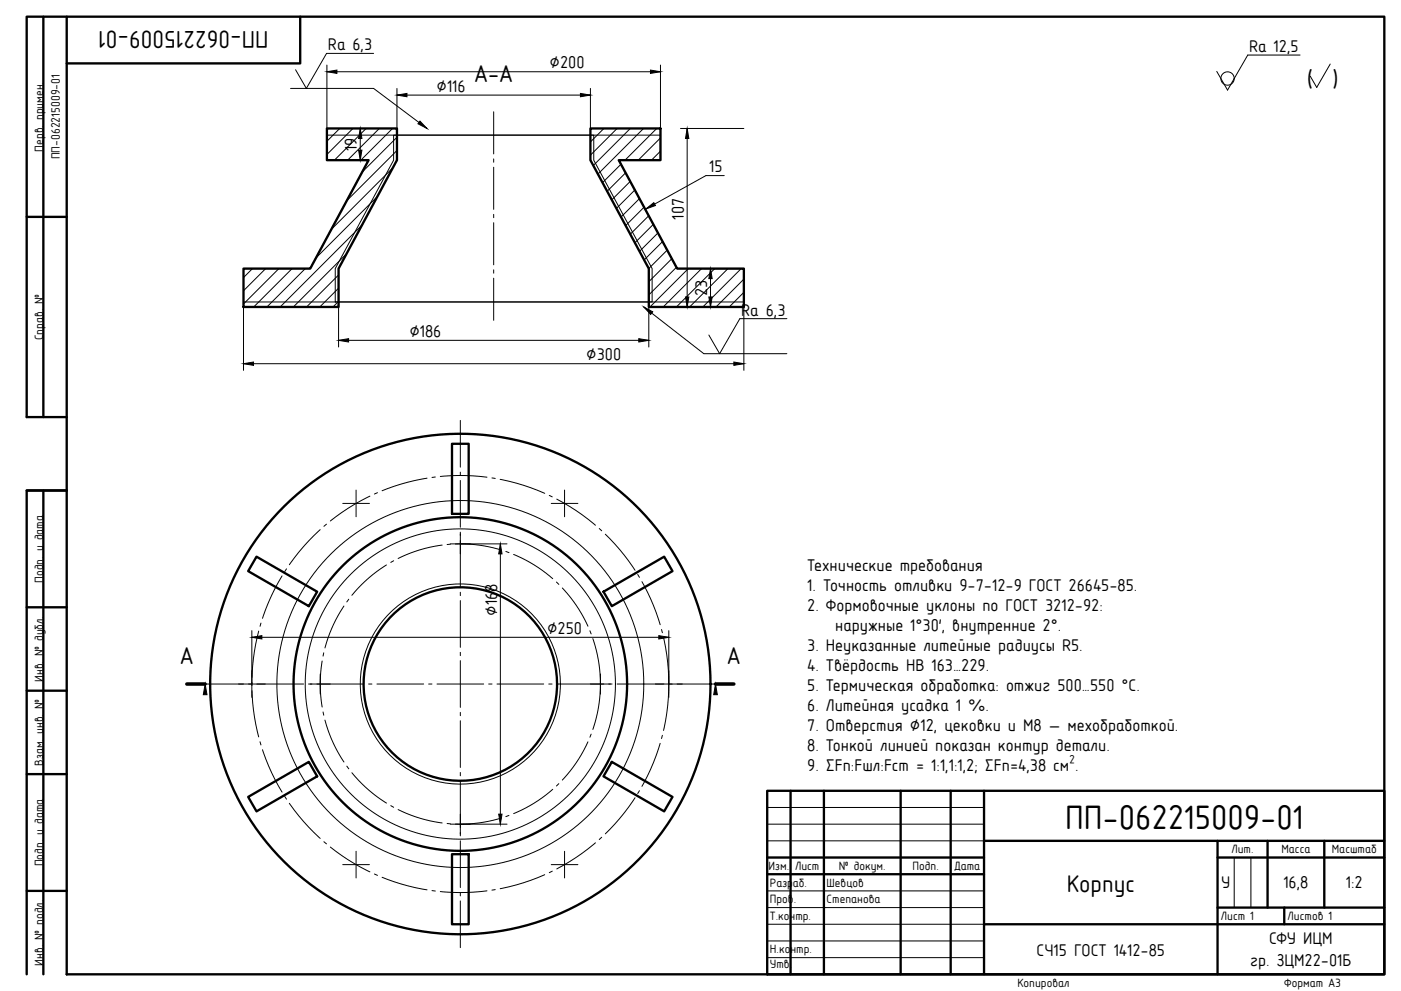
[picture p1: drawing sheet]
<svg xmlns="http://www.w3.org/2000/svg" width="420mm" height="297mm" viewBox="0 0 420 297" stroke-linecap="round" stroke-linejoin="round" font-family="sans-serif">
<g fill="#000" stroke="#000" stroke-width=".3">
<path d="M98 21.5l3-.5v1zM108 38.5l.5 3h-1zM119 28.5l3-.5v1zM125.9 36.3l2.1 2.2-2.7-1.4zM174 28l3 .5-3 .5zM195 21l3 .5-3 .5zM206 38.5l.5 3h-1zM107.5 45h1l-.5 3zM193.6 62.6l2.4-1.9 .5 .9zM193 92l2.7 1.4-.6 .8zM205.5 89h1l-.5 3zM212.5 89h1l-.5 3z"/>
<path d="M213 80.5l.5 3h-1zM73 109l3-.5v1zM101.5 102l3-.5v1zM191.5 101.5l3 .5-3 .5zM220 108.5l3 .5-3 .5zM150 163l.5 3h-1zM75.5 191l3-.5v1zM197.5 190.5l3 .5-3 .5zM61.5 205l.6 3.2h-1.2zM214.5 205l.6 3.2h-1.2zM149.5 244h1l-.5 3z"/>
</g>
<g fill="none" stroke="#000" stroke-width=".7">
<path d="M13 5v120M20 5h395v287h-395zM20 5h-12v120h12M90 5v14h-70M98 38.5h21v9.5l-17.5 32.5v11.5h-28.5v-11.5h20l17.5-32.5h-12.5zM177 38.5h21v9.5h-12.5l17.5 32.5h20v11.5h-28.5v-11.5l-17.5-32.5zM8 65h12M135.5 133h5v21h-5zM8 147h12h-12v145M13 147v145M76.9 166.8l18.2 10.5-2.5 4.4-18.2-10.5zM180.9 177.3l18.2-10.5 2.5 4.4-18.2 10.5z"/>
<path d="M8 182h12M8 207h12M8 232h12M74.4 238.8l18.2-10.5 2.5 4.4-18.2 10.5zM183.4 228.3l18.2 10.5-2.5 4.4-18.2-10.5zM230 237h185v55h-185zM237 237v55M247 237v55M270 237v55M285 237v55M295 237v55M135.5 256h5v21h-5z"/>
<path d="M230 257h65M295 252h120M365 257h50M365 252v40M380 252v20M397 252v20M8 267h12M230 262h65M295 277h120M365 272h50M385 272v5"/>
<circle cx="138" cy="205" r="29"/>
<circle cx="138" cy="205" r="50"/>
<circle cx="138" cy="205" r="75"/>
</g>
<g fill="none" stroke="#000" stroke-width=".3">
<path d="M98 19.5v19h12M112 16h-14.1l-6.1 10.5-3.2-5.6M198 19.5v19M389.7 16.5h-15.6l-6.1 10.5-3.2-5.6M398.8 19.2l-4.1 7-1.9-3.4M87.1 26.5h24.9l16 12M98 21.5h100M101.8 38.5l-3.8 3.8M105.8 38.5l-7.8 7.8M108 38.5v9.5M109.8 38.5l-9.5 9.5M113.7 38.5l-9.5 9.5"/>
<path d="M117.7 38.5l-9.5 9.5M119 26.5v12M119 28.5h58M148 33.5v12.6M177 26.5v12M181 38.5l-4 4M185 38.5l-8 8M189 38.5l-11.1 11.1M192.9 38.5l-13.7 13.7M196.9 38.5l-9.5 9.5M204 38.5h19M206 38.5v53.5"/>
<path d="M98 40.5h100v7.5h-12.5l17.5 32.5h20v10h-150v-10h20l17.5-32.5h-12.5zM98 48h12M113.1 58.9l-18.4 18.4M117.8 50.3l-18.5 18.4M118 40.5h60v7.5l17.5 32.5v10h-95v-10l17.5-32.5zM119 45.1l-15 15M119 41.1l-10.4 10.5M148 47.6v1M148 50.1v12.7M186.2 49.2l-5.6 5.5M187.5 51.8l-5.5 5.5M188.9 54.4l-5.5 5.5"/>
<path d="M190.3 56.9l-5.5 5.6M191.7 59.5l-5.5 5.5M198 45.3l-2.7 2.7M198 41.3l-6.7 6.7M217.1 52.6h-5.5l-18 10M103.9 76l-16 16M108.5 67.5l-24.5 24.5M148 64.2v1.1M148 66.7v12.7M193.1 62.1l-5.5 5.5M194.5 64.7l-5.6 5.5M195.9 67.2l-5.6 5.6"/>
<path d="M197.2 69.8l-5.5 5.5M198.6 72.4l-5.5 5.5M200 75l-5.5 5.5M201.4 77.5l-6.9 6.9M73 92v19M75.7 80.5l-2.7 2.7M79.6 80.5l-6.6 6.6M83.6 80.5l-10.6 10.6M87.6 80.5l-11.5 11.5M91.5 80.5l-11.5 11.5M101.5 90.3l-1.7 1.7M101.5 86.4l-5.6 5.6"/>
<path d="M101.5 82.4l-9.6 9.6M101.5 92v12M148 80.9v1M148 83.4v12.6M193 92l18 14h24.9M194.5 92v12M202.8 80.1l-8.3 8.3M204 92h19v19M206.4 80.5l-11.5 11.5M210.3 80.5l-11.5 11.5M211 80.5h12M213 80.5v11.5"/>
<path d="M214.3 80.5l-11.5 11.5M218.2 80.5l-11.5 11.5M222.2 80.5l-11.5 11.5M223 91.6l-.4 .4M223 87.6l-4.4 4.4M223 83.7l-8.3 8.3M235.9 95.5h-14.1l-6.1 10.5-3.2-5.6M73 109h150M101.5 102h93M138 126v14M96 158.7a61.6 61.6 0 0 0-9.3 10.5M97.9 157.1l-.8 .6"/>
<path d="M102.8 150.9h8M106.7 146.9v8M110.9 148.7l-6.6 3.7-5.3 3.7M113.2 147.7l-1 .4M128 143.3l-7.8 1.8-5.7 2M130.5 143l-1 .1M132 142.8l7.6-.3 6.4 .5M138 141.5v1M138 144v14M138 159.5v16.5M147.5 143.2l1 .2M149.9 143.7a61.6 61.6 0 0 1 13.4 4.2"/>
<path d="M164.7 148.5l.9 .4M165.3 150.9h7.9M166.9 149.6a61.7 61.7 0 0 1 11.6 7.8M169.3 146.9v8M179.6 158.4l.8 .7M84.6 172.6a61.7 61.7 0 0 0-5.9 12.7M85.9 170.5l-.5 .8M104.6 179.6l-.6 .8M115.9 169.3a41.7 41.7 0 0 0-10.4 9.1M118 168.1l-.9 .4M132.6 163.4a41.6 41.6 0 0 0-13.2 4M135 163h17"/>
<path d="M135 163.1l-1 .1M136.5 163a41.6 41.6 0 0 1 13.7 1.8M138 177.5v1M150 163v84M151.6 165.3l1 .3M154 166.2a41.6 41.6 0 0 1 11.7 7.2M166.8 174.4l.7 .7M168.6 176.2a41.7 41.7 0 0 1 7.7 11.5M181.5 160.1l4.2 4.5 4.7 6.3M191.2 172.2l.5 .8M192.4 174.3l3.5 7.2 2 5.7M75.5 189v20"/>
<path d="M75.5 191h125M77.6 189.1l-1.3 6.1-.8 7.8M78.2 186.7l-.2 1M96.6 198.1a41.7 41.7 0 0 0 0 13.8M97.1 195.6l-.3 1M103.1 181.6a41.7 41.7 0 0 0-5.7 12.6M138 180v14M138 195.5v1M138 198v14M176.9 189.1l.3 .9M177.7 191.4a41.9 41.9 0 0 1 0 27.2M198.3 188.7l.3 .9"/>
<path d="M198.9 191.1a62.1 62.1 0 0 1 0 27.8M200.5 189v20M59 205h32M75.5 204.5v1M75.5 207l.8 7.8 1.3 6.1M92.5 205h16.5M96 202v6M96.8 213.4l.3 1M97.4 215.8a41.7 41.7 0 0 0 5.7 12.6M110.5 205h1M113 205h14M128.5 205h1"/>
<path d="M131 205h14M138 213.5v1M138 216v14M146.5 205h1M149 205h14M164.5 205h1M167 205h16.5M180 202v6M185 205h32M78 222.3l.2 1M78.7 224.7a61.7 61.7 0 0 0 5.9 12.7M85.4 238.7l.5 .8"/>
<path d="M104 229.6l.6 .8M105.5 231.6a41.7 41.7 0 0 0 10.4 9.1M138 231.5v1M138 234v16.5M165.7 236.6a41.6 41.6 0 0 1-11.7 7.2M167.5 234.9l-.7 .7M176.3 222.3a41.7 41.7 0 0 1-7.7 11.5M177.2 220l-.3 .9M190.4 239.1l-4.7 6.3-4.2 4.5M191.7 237l-.5 .8M197.9 222.8l-2 5.7-3.5 7.2M198.6 220.4l-.3 .9"/>
<path d="M86.7 240.8a61.6 61.6 0 0 0 9.3 10.5M97.1 252.3l.8 .6M99 253.9l5.3 3.7 6.6 3.7M102.8 259.1h8M106.7 255.1v8M117.1 241.5l.9 .4M119.4 242.6a41.6 41.6 0 0 0 13.2 4M134 246.8l1 .1M135 247h17M138 252v14M150.2 245.2a41.6 41.6 0 0 1-13.7 1.8M152.6 244.4l-1 .3"/>
<path d="M165.3 259.1h7.9M169.3 255.1v8M178.5 252.6a61.7 61.7 0 0 1-11.6 7.8M180.4 250.9l-.8 .7M230 247h65M230 252h65M230 242h65M370 257v15M375 257v15M112.2 261.9l1 .4M114.5 262.9l5.7 2 7.8 1.8M129.5 266.9l1 .1"/>
<path d="M138 267.5v1M138 270v14M146 267l-6.4 .5-7.6-.3M148.5 266.6l-1 .2M163.3 262.1a61.6 61.6 0 0 1-13.4 4.2M165.6 261.1l-.9 .4M230 277h65M230 272h65M230 267h65M230 287h65M230 282h65"/>
<circle cx="368" cy="23.5" r="2"/>
<circle cx="138" cy="205" r="30"/>
<circle cx="138" cy="205" r="55"/>
<circle cx="138" cy="205" r="46.5"/>
</g>
<path d="M56 205h5.5M214.5 205h5.5" fill="none" stroke="#000" stroke-width="1.1"/>
<text font-size="11.9" x="319.3" y="248.4">ПП-062215009-01</text>
<g font-size="8.5">
<text x="80.5" y="9.2" transform="rotate(-180 80.5 9.2)">ПП-062215009-01</text>
<text x="142.2" y="24.5">А-А</text>
<text x="54" y="199">А</text>
<text x="218" y="199">А</text>
<text x="319.8" y="267.3">Корпус</text>
</g>
<text font-size="8.3" x="391.7" y="26">( )</text>
<g font-size="6">
<text x="98.3" y="15.1">Ra 6,3</text>
<text x="374.5" y="15.6">Ra 12,5</text>
<text x="164.8" y="20.5">⌀200</text>
<text x="130.9" y="27.5">⌀116</text>
<text x="107" y="45.3" transform="rotate(-90 107 45.3)">19</text>
<text x="212.6" y="51.6">15</text>
<text x="205" y="65.8" transform="rotate(-90 205 65.8)">107</text>
<text x="212" y="88.7" transform="rotate(-90 212 88.7)">23</text>
<text x="222.2" y="94.6">Ra 6,3</text>
<text x="122.7" y="101">⌀186</text>
<text x="175.8" y="108">⌀300</text>
<text x="242" y="171">Технические требования</text>
<text x="242" y="177">1. Точность отливки 9-7-12-9 ГОСТ 26645-85.</text>
<text x="149" y="184.6" transform="rotate(-90 149 184.6)">⌀168</text>
<text x="242" y="183">2. Формовочные уклоны по ГОСТ 3212-92:</text>
<text x="164" y="190">⌀250</text>
<text x="250.4" y="189">наружные 1°30′, внутренние 2°.</text>
<text x="242" y="195">3. Неуказанные литейные радиусы R5.</text>
<text x="242" y="201">4. Твёрдость НВ 163…229.</text>
<text x="242" y="207">5. Термическая обработка: отжиг 500…550 °С.</text>
<text x="242" y="213">6. Литейная усадка 1 %.</text>
<text x="242" y="219">7. Отверстия ⌀12, цековки и М8 — мехобработкой.</text>
<text x="242" y="225">8. Тонкой линией показан контур детали.</text>
<text x="242" y="231">9. ΣFп:Fшл:Fст = 1:1,1:1,2; ΣFп=4,38 см².</text>
<text x="366.1" y="266">У</text>
<text x="384.7" y="266">16,8</text>
<text x="403.5" y="266">1:2</text>
<text x="310.7" y="286.4">СЧ15 ГОСТ 1412-85</text>
<text x="380.5" y="282.9">СФУ ИЦМ</text>
<text x="374.8" y="289.4">гр. ЗЦМ22-01Б</text>
</g>
<g font-size="4.2">
<text x="13" y="45.4" transform="rotate(-90 13 45.4)">Перв. примен.</text>
<text x="18" y="47.7" transform="rotate(-90 18 47.7)">ПП-062215009-01</text>
<text x="13" y="102" transform="rotate(-90 13 102)">Справ. №</text>
<text x="13" y="174.6" transform="rotate(-90 13 174.6)">Подп. и дата</text>
<text x="13" y="204.4" transform="rotate(-90 13 204.4)">Инв. № дубл.</text>
<text x="13" y="229.4" transform="rotate(-90 13 229.4)">Взам. инв. №</text>
<text x="369.2" y="255.7">Лит.</text>
<text x="384.1" y="255.7">Масса</text>
<text x="399.3" y="255.7">Масштаб</text>
<text x="13" y="259.6" transform="rotate(-90 13 259.6)">Подп. и дата</text>
<text x="230.4" y="260.7">Изм.</text>
<text x="238.3" y="260.7">Лист</text>
<text x="251.4" y="260.7">№ докум.</text>
<text x="273.5" y="260.7">Подп.</text>
<text x="286.1" y="260.7">Дата</text>
<text x="230.8" y="265.7">Разраб.</text>
<text x="247.8" y="265.7">Шевцов</text>
<text x="230.8" y="270.7">Пров</text>
<text x="230.8" y="275.7">Т.контр.</text>
<text x="237.9" y="270.7">.</text>
<text x="247.8" y="270.7">Степанова</text>
<text x="366" y="275.7">Лист 1</text>
<text x="386" y="275.7">Листов 1</text>
<text x="230.8" y="285.7">Н.контр.</text>
<text x="13" y="289.4" transform="rotate(-90 13 289.4)">Инв. № подл.</text>
<text x="230.8" y="290.2">Утв.</text>
<text x="305" y="295.8">Копировал</text>
<text x="385" y="295.8">Формат A3</text>
</g>
</svg>
